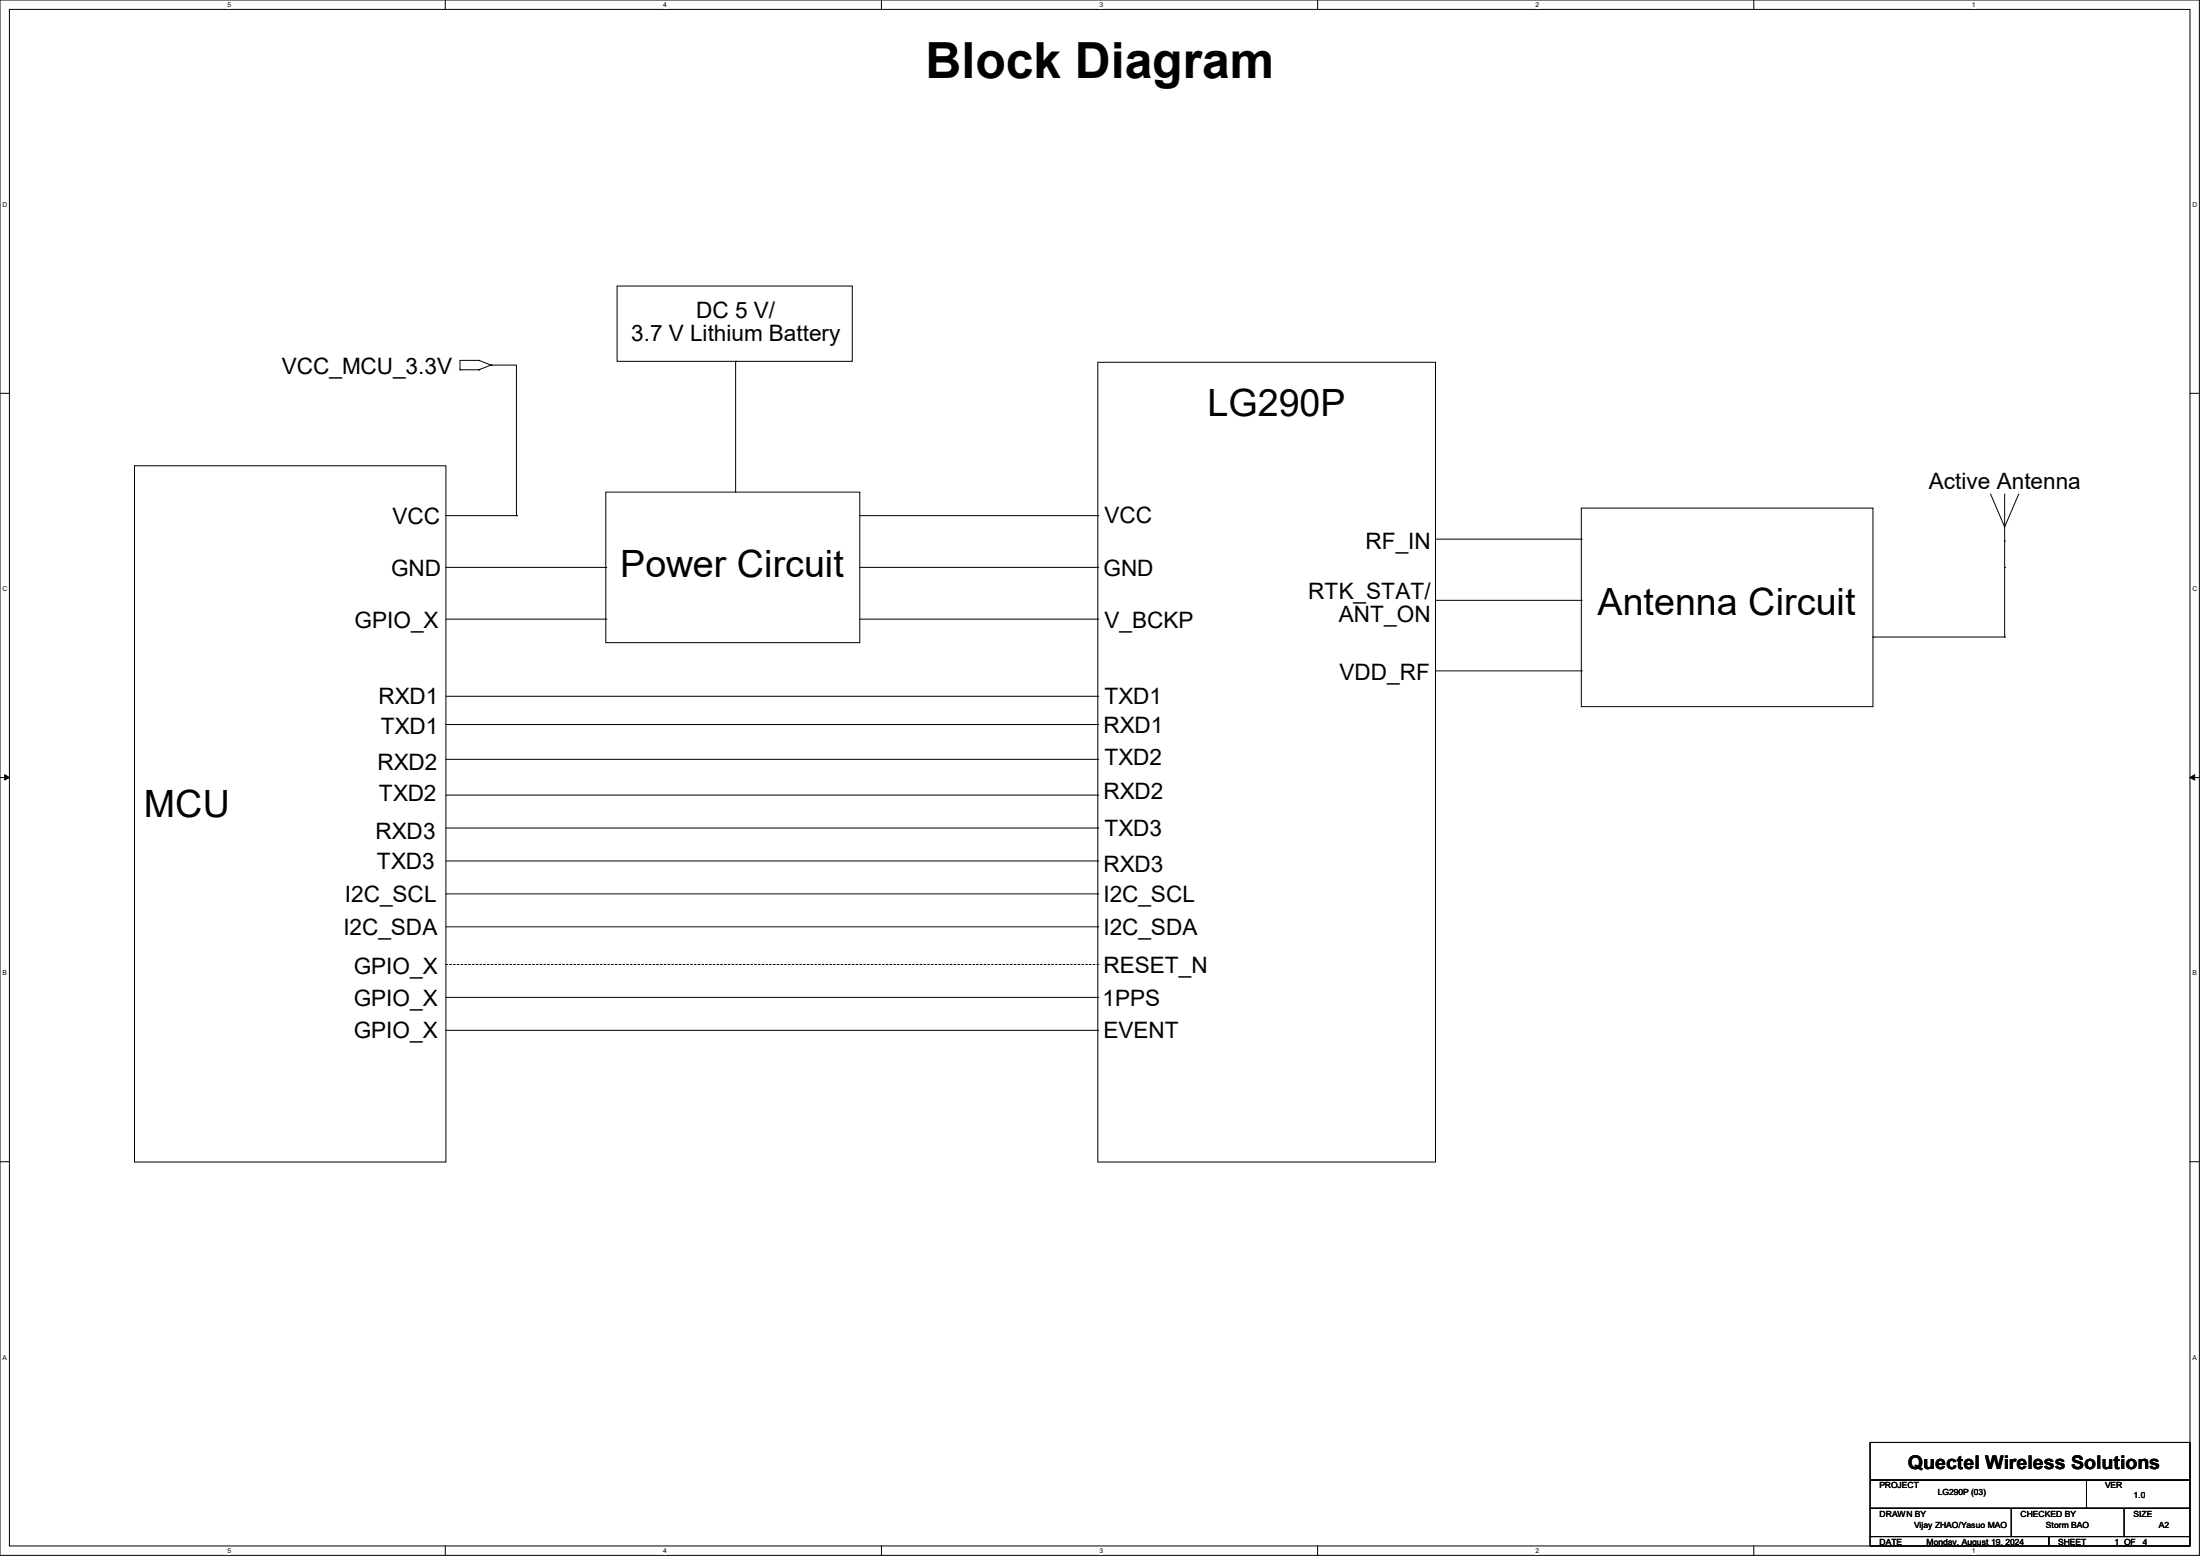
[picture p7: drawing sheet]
<svg xmlns="http://www.w3.org/2000/svg" width="297mm" height="210mm" viewBox="0 0 297 210" stroke-linecap="round" stroke-linejoin="round" font-family="sans-serif">
<path d="M0 0h296.9v209.9h-296.9zM1.3 1.3h294.4v207.4h-294.4z" fill="none" stroke="#000" stroke-width=".14"/>
<g fill="#fff">
<path d="M30.7 .1h.5v1h-.5z"/>
<path d="M30.7 208.8h.5v1h-.5z"/>
</g>
<path d="M60.1 0v1.3M60.1 208.7v1.2" fill="none" stroke="#000" stroke-width=".14"/>
<g fill="#fff">
<path d="M89.5 .1h.5v1h-.5z"/>
<path d="M89.5 208.8h.5v1h-.5z"/>
</g>
<path d="M119 0v1.3M119 208.7v1.2" fill="none" stroke="#000" stroke-width=".14"/>
<g fill="#fff">
<path d="M148.4 .1h.5v1h-.5z"/>
<path d="M148.4 208.8h.5v1h-.5z"/>
</g>
<path d="M177.9 0v1.3M177.9 208.7v1.2" fill="none" stroke="#000" stroke-width=".14"/>
<g fill="#fff">
<path d="M207.3 .1h.5v1h-.5z"/>
<path d="M207.3 208.8h.5v1h-.5z"/>
</g>
<path d="M236.8 0v1.3M236.8 208.7v1.2" fill="none" stroke="#000" stroke-width=".14"/>
<g fill="#fff">
<path d="M266.2 .1h.5v1h-.5z"/>
<path d="M266.2 208.8h.5v1h-.5z"/>
<path d="M.3 27.2h.7v1h-.7z"/>
<path d="M296 27.2h.6v1h-.6z"/>
<path d="M.3 79h.7v1h-.7z"/>
<path d="M296 79h.6v1h-.6z"/>
</g>
<path d="M0 53.1h1.3M295.7 53.1h1.2" fill="none" stroke="#000" stroke-width=".14"/>
<g fill="#fff">
<path d="M.3 130.9h.6v1h-.6z"/>
<path d="M296 130.9h.6v1h-.6z"/>
</g>
<path d="M0 104.9h1.3M295.7 104.9h1.2" fill="none" stroke="#000" stroke-width=".14"/>
<path d="M.6 104.6l.7 .3-.7 .4zM295.7 104.9l.6-.3v.7z" fill="#000" stroke="#000" stroke-width=".14"/>
<g fill="#fff">
<path d="M.3 182.7h.6v1h-.6z"/>
<path d="M296 182.7h.5v1h-.5z"/>
</g>
<g fill="none" stroke="#000" stroke-width=".14">
<path d="M83.3 38.6h31.8v10.2h-31.8zM62.1 49.9h.1M62.1 49.9h2.5M64.6 48.6h.1M64.6 49.9h.1M64.6 48.6h-2.5v1.3M64.6 48.6l1.7 .7M66.3 49.3h.1M66.3 49.3l-1.7 .6M66.3 49.3h3.4v20.3M99.3 48.8h.1M99.3 48.8v17.6"/>
<path d="M148.2 48.9h45.6v107.9h-45.6zM18.2 62.9h42v93.9h-42zM60.2 76.6h21.6M60.2 69.6h9.5M69.7 69.6h.1M81.8 66.4h34.3v20.3h-34.3zM81.8 76.6h.1M116.1 76.6h32.1M116.1 69.6h32.1M148.2 69.6h.1M148.2 76.6h.1M193.8 72.8h19.7"/>
<path d="M213.5 68.6h39.4v26.8h-39.4zM213.5 72.8h.1M268.7 66.7l1.9 4.4M270.6 73h.1M270.6 66.7v4.4M270.6 76.6h.1M270.6 71.1v14.9M272.5 66.7l-1.9 4.4M60.2 83.6h21.6M60.2 94h88M60.2 97.8h88M81.8 83.6h.1"/>
<path d="M116.1 83.6h32.1M148.2 94h.1M148.2 83.6h.1M148.2 97.8h.1M193.8 90.6h19.7M193.8 81h19.7M213.5 90.6h.1M213.5 81h.1M252.9 86h.1M252.9 86h17.7M270.6 86h.1M60.2 102.5h88"/>
<path d="M60.2 107.3h88M60.2 111.8h88M60.2 116.2h88M148.2 102.5h.1M148.2 107.3h.1M148.2 111.8h.1M148.2 116.2h.1M60.2 125.1h88M60.2 120.6h88M60.2 134.6h88M60.2 139.1h88M148.2 125.1h.1"/>
<path d="M148.2 120.6h.1M148.2 134.6h.1M148.2 139.1h.1M0 156.8h1.3M295.7 156.8h1.2M252.5 194.7h43.2v5.1h-43.2zM252.5 199.8h43.2v3.8h-43.2zM281.7 199.8v3.8M252.5 203.6h43.2v3.8h-43.2zM252.5 207.4h24.1v1.3h-24.1zM271.5 207.4h.1M271.5 203.6v3.8"/>
<path d="M276.6 207.4h19.1v1.3h-19.1zM281.7 203.6h.1M286.8 207.4h.1M286.8 203.6v3.8"/>
</g>
<path d="M60.2 130.2h88M148.2 130.2h.1" fill="none" stroke="#000" stroke-width=".14" stroke-dasharray=".3"/>
<text font-size="6.7" x="125" y="10.5">Block Diagram</text>
<g font-size="5.1">
<text x="163" y="56.1">LG290P</text>
<text x="83.7" y="77.9">Power Circuit</text>
<text x="215.7" y="83">Antenna Circuit</text>
<text x="19.4" y="110.3">MCU</text>
</g>
<g font-size="3">
<text x="85.2" y="46">3.7 V Lithium Battery</text>
<text x="94" y="42.9">DC 5 V/</text>
<text x="38.1" y="50.5">VCC_MCU_3.3V</text>
<text x="260.4" y="66">Active Antenna</text>
<text x="53" y="70.7">VCC</text>
<text x="149.1" y="70.6">VCC</text>
<text x="52.8" y="77.8">GND</text>
<text x="149" y="77.8">GND</text>
<text x="184.4" y="74.1">RF_IN</text>
<text x="176.6" y="80.9">RTK_STAT/</text>
<text x="180.8" y="84">ANT_ON</text>
<text x="47.9" y="84.8">GPIO_X</text>
<text x="149.1" y="84.8">V_BCKP</text>
<text x="51.1" y="95.1">RXD1</text>
<text x="149.1" y="95">TXD1</text>
<text x="180.8" y="91.8">VDD_RF</text>
<text x="51.4" y="99">TXD1</text>
<text x="149" y="98.9">RXD1</text>
<text x="51" y="104">RXD2</text>
<text x="149" y="107.8">RXD2</text>
<text x="149.1" y="103.2">TXD2</text>
<text x="50.7" y="113.2">RXD3</text>
<text x="51.1" y="108.2">TXD2</text>
<text x="149.1" y="112.9">TXD3</text>
<text x="50.9" y="117.3">TXD3</text>
<text x="149" y="117.7">RXD3</text>
<text x="46.6" y="121.8">I2C_SCL</text>
<text x="149" y="121.8">I2C_SCL</text>
<text x="46.4" y="126.2">I2C_SDA</text>
<text x="47.8" y="131.5">GPIO_X</text>
<text x="149" y="126.2">I2C_SDA</text>
<text x="149" y="131.3">RESET_N</text>
<text x="47.8" y="135.7">GPIO_X</text>
<text x="148.8" y="135.8">1PPS</text>
<text x="47.8" y="140.2">GPIO_X</text>
<text x="149" y="140.2">EVENT</text>
</g>
<text font-size="2.5" x="257.6" y="198.3">Quectel Wireless Solutions</text>
<g font-size="1.1">
<text x="253.7" y="200.9">PROJECT</text>
<text x="261.6" y="201.8">LG290P (03)</text>
<text x="284.2" y="200.9">VER</text>
<text x="288" y="202.1">1.0</text>
<text x="253.7" y="208.5">DATE</text>
<text x="253.7" y="204.7">DRAWN BY</text>
<text x="258.4" y="206.2">Vijay ZHAO/Yasuo MAO</text>
<text x="260.1" y="208.5">Monday, August 19, 2024</text>
<text x="272.8" y="204.7">CHECKED BY</text>
<text x="276.2" y="206.2">Storm BAO</text>
<text x="277.9" y="208.5">SHEET</text>
<text x="285.5" y="208.5">1 OF</text>
<text x="288" y="204.7">SIZE</text>
<text x="289.3" y="208.5">4</text>
<text x="291.5" y="206.2">A2</text>
</g>
<g font-size=".9">
<text x="30.7" y=".9">5</text>
<text x="89.5" y=".9">4</text>
<text x="148.4" y=".9">3</text>
<text x="207.3" y=".9">2</text>
<text x="266.2" y=".9">1</text>
<text x=".3" y="28">D</text>
<text x="296" y="28">D</text>
<text x=".3" y="79.8">C</text>
<text x="296" y="79.8">C</text>
<text x=".3" y="131.7">B</text>
<text x="296" y="131.7">B</text>
<text x=".3" y="183.5">A</text>
<text x="296" y="183.5">A</text>
<text x="30.7" y="209.6">5</text>
<text x="89.5" y="209.6">4</text>
<text x="148.4" y="209.6">3</text>
<text x="207.3" y="209.6">2</text>
<text x="266.2" y="209.6">1</text>
</g>
</svg>
